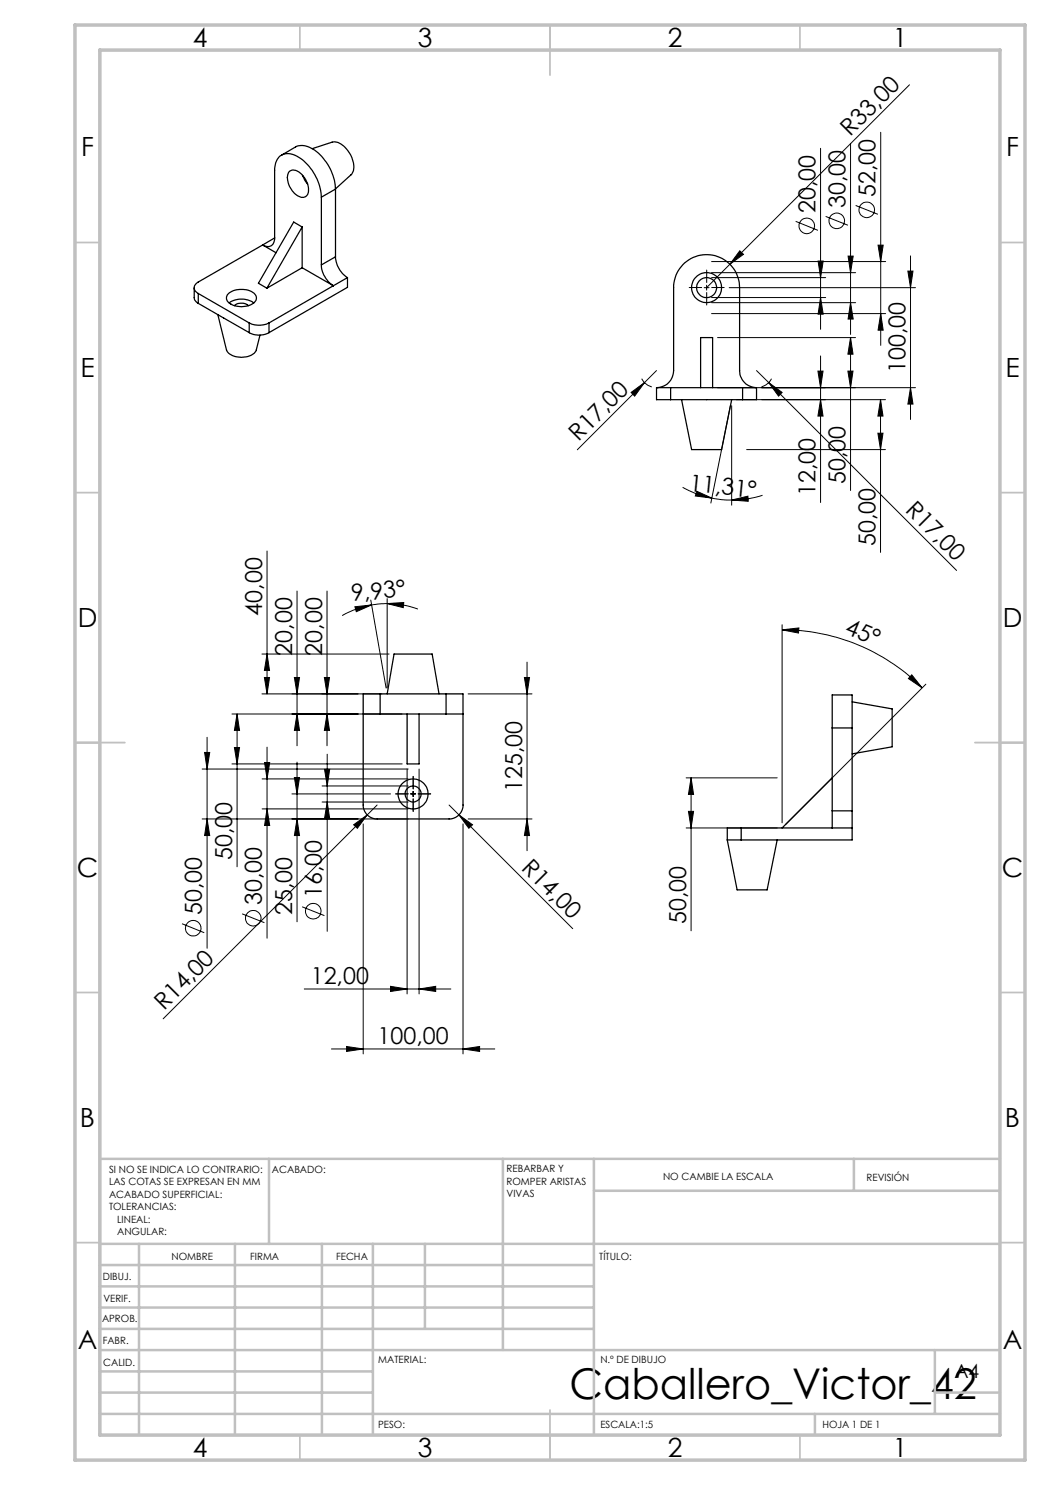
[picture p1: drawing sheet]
<svg xmlns="http://www.w3.org/2000/svg" width="210mm" height="297mm" viewBox="0 0 210 297" stroke-linecap="round" stroke-linejoin="round" font-family="sans-serif">
<g fill="none" stroke="#000" stroke-width=".2">
<path d="M181.9 17l-35.9 35.8M164.1 29.7v36.2M170.1 28.7v38.2M176.1 26.5v42.6M140.8 57.5h1M141.3 57v1M142.3 54.5h28.8M142.3 52.3h34.8M142.3 59.5h22.8M142.3 55.5h22.8M145.8 57.5h37.3M146 52.8l-4.7 4.7"/>
<path d="M148 50.2l.7 .7-2.7 1.9zM159.1 44.3l4.5 1.8M163.6 52.2h1l-.5 3.3zM164.1 59.5l.5 3.3h-1zM165.1 43.3l4.5 1.7M169.6 51.2h1l-.5 3.3zM171.1 41.1l4.5 1.8M175.6 49h1l-.5 3.3zM181.6 54.2h1l-.5 3.3zM182.1 51.2v32.7M126.2 78.5l2.7-2-2 2.7zM128.3 75.7a3.5 3.5 0 0 0 2.1 1.7"/>
<path d="M131.3 74.1l-15.8 15.9M142.3 60.5h28.8M142.3 62.7h34.8M143.5 77.5h39.6M143.5 67.5h27.6M147.3 79.9h29.8M151.3 74.1l2.4 2.4M153.7 76.5l37.6 37.6M153.7 76.5l2.7 2-.7 .7zM154.3 75.7a3.5 3.5 0 0 1-2 1.7M163.6 74.2h1l-.5 3.3zM164.1 71.2v29.3"/>
<path d="M164.1 79.9l.5 3.3h-1zM169.6 74.2h1l-.5 3.3zM170.1 67.5v30.6M170.1 67.5l.5 3.3h-1zM170.1 60.5l.5 3.3h-1zM176.1 79.9v30.6M176.1 79.9l.5 3.3h-1zM176.1 62.7l.5 3.3h-1zM182.1 77.5l.5 3.3h-1zM136.5 97.5a18.5 18.5 0 0 0 5.9 2.1M139.3 98.2l3.1 1.4-3.3-.4zM142.4 99.6l2 .3 1.9 .1"/>
<path d="M146.1 81.1l-3.9 19.5M146.3 81.1v19.9M149.3 89.9h27.8M152.5 99.1a19.5 19.5 0 0 1-6.2 .9M175.6 86.6h1l-.5 3.3zM53.4 110.2v28.6M59.4 118.2v31M65.4 118.2v31M77.4 119.7v17.9M146.3 100l3.3-.8v1.1zM52.4 138.8h24M52.4 130.8h25.4"/>
<path d="M52.9 135.5h1l-.5 3.3zM53.4 130.8l.5 3.3h-1zM58.9 135.5h1l-.5 3.3zM64.9 135.5h1l-.5 3.3zM71 121.4l3.3-.4-3 1.3zM74.2 120l3 17.6M74.3 121a19 19 0 0 0-5.9 2.1M77.4 120.7l3.4-.2-.2 1zM77.4 120.7l-3.1 .3M77.4 120.7a18.4 18.4 0 0 1 6.2 1.1M93.6 138.8h12.8M104.9 135.5h1l-.5 3.3z"/>
<path d="M105.4 132.4v37.7M156.4 126l3.4-.4-.1 1zM156.4 126a39.4 39.4 0 0 1 28 11.6M156.4 125v39.6M182.4 135l2 2.6-2.7-1.9zM185.2 136.8l-28.1 28.1M40.4 153.8h41.2M40.9 150.5h1l-.5 3.3zM41.4 147.5v42.1M46.4 142.8h34M46.4 152.8h34M46.9 149.5h1l-.5 3.3z"/>
<path d="M47.4 142.8v30.6M47.4 142.8l.5 3.3h-1zM52.4 155.8h29.2M52.9 152.5h1l-.5 3.3zM53.4 149.4v38.2M58.4 158.8h19.7M58.9 155.5h1l-.5 3.3zM59.4 152.4v32M59.4 142.8l.5 3.3h-1zM64.4 157.2h17.2M64.9 153.9h1l-.5 3.3zM65.4 142.8l.5 3.3h-1z"/>
<path d="M65.4 150.8v35.5M81.4 153.8v45M82.1 158.8h1M82.6 158.3v1M83.8 153.8v45M137.2 155.6h18.2M138.2 155.6v30.6M138.2 155.6l.5 3.3h-1zM40.4 163.8h41.2M41.4 163.8l.5 3.3h-1zM52.4 161.8h29.2M53.4 161.8l.5 3.3h-1z"/>
<path d="M59.4 163.8l.5 3.3h-1zM64.4 160.4h17.2M65.4 160.4l.5 3.3h-1zM70.7 165l2.7-2-1.9 2.7zM72.6 164.8v46M75.4 161l-42.8 42.8M89.8 161l24.7 24.7M91.8 163l2.7 2-.7 .7zM92.6 164.8v46M93.6 163.8h12.8M105.4 163.8l.5 3.3h-1zM137.2 165.6h18.2"/>
<path d="M137.7 162.3h1l-.5 3.3zM36.4 184.7l4.5 1.8M48.4 182.8l4.5 1.7M60.4 181.4l4.5 1.7M60.9 197.8h29.3M78.1 197.3l3.3 .5-3.3 .5zM83.8 197.8l3.3-.5v1zM66.3 209.8h32.7M69.3 209.3l3.3 .5-3.3 .5zM92.6 209.8l3.3-.5v1z"/>
<circle cx="161.4" cy="45.2" r="1.55"/>
<circle cx="167.3" cy="44.2" r="1.55"/>
<circle cx="173.4" cy="42" r="1.55"/>
<circle cx="38.6" cy="185.6" r="1.56"/>
<circle cx="50.7" cy="183.6" r="1.55"/>
<circle cx="62.6" cy="182.2" r="1.55"/>
</g>
<path d="M140.3 57.5h-2.5M141.3 56.5v-2.5M141.3 58.5v2.5M142.3 57.5h2.5M81.6 158.8h-2.5M82.6 157.8v-2.5M82.6 159.8v2.5M83.6 158.8h2.5" fill="none" stroke="#000" stroke-width=".2" stroke-dasharray="15.2 1.3 1.3 1.3"/>
<g fill="none" stroke="#c0c0c0" stroke-width=".35">
<path d="M60 5v5M110 5v10M160 5v5M15 48.5h5M200 48.5h5M15 98.5h5M200 98.5h5M15 148.5h10M195 148.5h10M15 198.5h5M200 198.5h5M15 248.5h5"/>
<path d="M200 248.5h5M60 287v5M110 282v10M160 287v5"/>
</g>
<g fill="none" stroke="#c0c0c0" stroke-width=".5">
<path d="M53.8 231.8v17M100.6 231.8v38.2M118.8 231.8v55.2M118.8 238.2h81.2M170.8 231.8v6.4M200 231.8h-180v55.2M20 248.8h180M20 257.3h98.8M20 253h98.8M27.8 248.8v38.2M47 248.8v38.2M64.4 248.8v38.2"/>
<path d="M74.6 248.8v38.2M85 248.8v17M20 265.8h98.8M20 261.5h98.8M20 278.5h54.6M20 274.3h54.6M20 270h180M187 278.5h13M187 270v12.8M20 282.8h180M163 282.8v4.2"/>
</g>
<path d="M15 5h190v287h-190zM20 10h180v277h-180z" fill="none" stroke="#c0c0c0" stroke-width=".7"/>
<g fill="#000">
<path d="M148 50.2l.7 .7-2.7 1.9z"/>
<path d="M181.6 54.2h1l-.5 3.3zM182.1 77.5l.5 3.3h-1zM176.1 79.9l.5 3.3h-1zM175.6 86.6h1l-.5 3.3zM104.9 135.5h1l-.5 3.3zM105.4 163.8l.5 3.3h-1zM58.9 155.5h1l-.5 3.3zM59.4 163.8l.5 3.3h-1zM58.9 135.5h1l-.5 3.3zM59.4 142.8l.5 3.3h-1zM47.4 142.8l.5 3.3h-1zM46.9 149.5h1l-.5 3.3zM40.9 150.5h1l-.5 3.3zM41.4 163.8l.5 3.3h-1zM64.9 153.9h1l-.5 3.3zM65.4 160.4l.5 3.3h-1z"/>
<path d="M126.2 78.5l.7 .7 2-2.7zM70.7 165l.8 .7 1.9-2.7z"/>
<path d="M153.7 76.5l2 2.7 .7-.7zM91.8 163l2 2.7 .7-.7z"/>
<path d="M164.1 79.9l.5 3.3h-1zM163.6 74.2h1l-.5 3.3zM169.6 74.2h1l-.5 3.3zM170.1 67.5l.5 3.3h-1zM170.1 60.5l.5 3.3h-1zM169.6 51.2h1l-.5 3.3zM176.1 62.7l.5 3.3h-1zM175.6 49h1l-.5 3.3zM164.1 59.5l.5 3.3h-1zM163.6 52.2h1l-.5 3.3zM53.4 161.8l.5 3.3h-1zM52.9 152.5h1l-.5 3.3zM65.4 142.8l.5 3.3h-1zM64.9 135.5h1l-.5 3.3zM137.7 162.3h1l-.5 3.3zM138.2 155.6l.5 3.3h-1z"/>
<path d="M146.3 100l3.3 .3v-1.1zM139.3 98.2l-.2 1 3.3 .4z"/>
<path d="M52.9 135.5h1l-.5 3.3zM53.4 130.8l.5 3.3h-1z"/>
<path d="M77.4 120.7l3.4-.2-.2 1zM71 121.4l3.3-.4-3 1.3z"/>
<path d="M182.4 135l2 2.6-2.7-1.9zM156.4 126l3.4-.4-.1 1z"/>
<path d="M78.1 197.3l3.3 .5-3.3 .5zM83.8 197.8l3.3-.5v1z"/>
<path d="M92.6 209.8l3.3-.5v1zM69.3 209.3l3.3 .5-3.3 .5z"/>
</g>
<g fill="none" stroke="#000" stroke-width=".25">
<path d="M56.3 31l2.8-1.6a4.2 4.2 0 0 1 4.6 1.2 10.5 10.5 0 0 1 3.4 7.2M57.8 34.4a1.82 1.82 0 0 1 2.7 .7 3.6 3.6 0 0 1 .9 4 1.54 1.54 0 0 1-2.3-.2 4 4 0 0 1-1.3-4.5zM60.5 35.1l.4 .9 .6 .8M62.4 29.7l4-1.3a3.5 3.5 0 0 1 3.5 2.1 4.1 4.1 0 0 1 .5 4.3l-3.3 3M64.3 39.4a9.7 9.7 0 0 0-6-8.6 2.56 2.56 0 0 0-3.3 2.5l-.1 14.3M64.3 39.4v13.6M67.1 37.8l-2.8 1.6M67.1 37.8v13.6M38.8 57.6l.1 2.2 .8 .9M39.7 58.7l10.1 5.9M39.7 58.7v2M45.6 58.8a4.2 4.2 0 0 1 5.5 .2 1.47 1.47 0 0 1-1.2 2.1 4.1 4.1 0 0 1-4.5-.9l-.1-.8z"/>
<path d="M52.5 49l-12.8 7.4a1.21 1.21 0 0 0-.9 1.2 1.21 1.21 0 0 0 .9 1.1M52.5 49l2.7 1.5M54.9 47.6a1.46 1.46 0 0 1-.7 1.6 1.46 1.46 0 0 1-1.7-.2M54.9 47.6l-2.4 1.4M60.4 53.5l6.3 3.6M60.4 45.4v8.1M60.4 45.4l-1.7-1-7 12.3 1.7 .9M60.4 53.5l-7 4.1M60.4 45.4l-7 12.2M64.3 53a5.4 5.4 0 0 0 2.4 4.1M66.7 57.1l-12.9 7.5M67.1 51.4a5.4 5.4 0 0 0 2.4 4.1"/>
<path d="M67.1 51.4l-2.8 1.6M69.5 55.5l-2.8 1.6M69.5 55.5v2l-15.7 9M39.7 60.7l10.1 5.8M43.6 62.9l1.7 7.1a3.5 3.5 0 0 0 4 1.4 2.47 2.47 0 0 0 2-1.4l.7-3M45.8 60.6a4.5 4.5 0 0 1 5 0M46.9 61.1a2.23 2.23 0 0 1 2.8 0M49.8 66.5a4.2 4.2 0 0 0 4 0M49.8 64.6a4.5 4.5 0 0 0 4 0M49.8 64.6v1.9M53.8 64.6v1.9M131.3 77.5v2.4h2.8"/>
<path d="M131.3 77.5h2.8M131.3 77.5a3.4 3.4 0 0 0 3.4-3.4v-16.6a6.6 6.6 0 0 1 6.6-6.6 6.6 6.6 0 0 1 6.6 6.6v16.6a3.4 3.4 0 0 0 3.4 3.4M134.1 77.5v2.4M134.1 79.9h14.4M134.1 77.5h14.4M136.3 79.9l2 10h6l2-10M140.1 77.5v-10h2.4v10M148.5 77.5h2.8M148.5 77.5v2.4M151.3 77.5v2.4h-2.8M76 138.8h13.2M76 138.8h-3.4v22.2a2.75 2.75 0 0 0 2.8 2.8h14.4a2.76 2.76 0 0 0 2.8-2.8v-22.2h-3.4"/>
<path d="M76 138.8v4M77.4 138.8l1.4-8h7.6l1.4 8M89.2 138.8v4M72.6 142.8h3.4M76 142.8h13.2M81.4 142.8v10h2.4v-10M89.2 142.8h3.4M166.4 145.6v-6.6h4v6.6M166.4 145.6h4M166.4 145.6v16.6M166.4 155.6l-10 10M170.4 140.4l8 1.4v7.6l-8 1.4"/>
<path d="M170.4 145.6v16.6M145.5 168h2.7M145.5 168l1.9 10h6l2-10M148.2 165.6h-2.7v2.4M148.2 165.6h22.2M148.2 165.6v2.4M166.4 162.2v3.4M166.4 162.2h4M170.4 162.2v3.4M170.4 165.6v2.4h-22.2"/>
<circle cx="141.3" cy="57.5" r="2"/>
<circle cx="141.3" cy="57.5" r="3"/>
<circle cx="82.6" cy="158.8" r="1.6"/>
<circle cx="82.6" cy="158.8" r="3"/>
</g>
<text font-size="8.5" x="113.9" y="279.7">Caballero_Victor_42</text>
<g font-size="5.3">
<text x="38.5" y="9.5">4</text>
<text x="83.5" y="9.5">3</text>
<text x="133.6" y="9.5">2</text>
<text x="178.6" y="9.5">1</text>
<text x="16.2" y="31.3">F</text>
<text x="201.2" y="31.3">F</text>
<text x="16.1" y="75.5">E</text>
<text x="201.1" y="75.5">E</text>
<text x="15.5" y="125.5">D</text>
<text x="200.5" y="125.5">D</text>
<text x="15.4" y="175.5">C</text>
<text x="200.4" y="175.5">C</text>
<text x="16" y="225.5">B</text>
<text x="201" y="225.5">B</text>
<text x="15.5" y="269.8">A</text>
<text x="200.5" y="269.8">A</text>
<text x="38.5" y="291.5">4</text>
<text x="83.5" y="291.5">3</text>
<text x="133.6" y="291.5">2</text>
<text x="178.6" y="291.5">1</text>
</g>
<g font-size="4.7">
<text x="170.1" y="27.4" transform="rotate(-45 170.1 27.4)">R33,00</text>
<text x="169.1" y="41.6" transform="rotate(-90 169.1 41.6)">30,00</text>
<text x="175.1" y="39.4" transform="rotate(-90 175.1 39.4)">52,00</text>
<text x="163.1" y="42.6" transform="rotate(-90 163.1 42.6)">20,00</text>
<text x="181.1" y="74.6" transform="rotate(-90 181.1 74.6)">100,00</text>
<text x="115.7" y="88.4" transform="rotate(-45 115.7 88.4)">R17,00</text>
<text x="137.7" y="98.2" transform="rotate(6 137.7 98.2)">11,31°</text>
<text x="163.1" y="99.2" transform="rotate(-90 163.1 99.2)">12,00</text>
<text x="169.1" y="96.8" transform="rotate(-90 169.1 96.8)">50,00</text>
<text x="180.9" y="102.2" transform="rotate(45 180.9 102.2)">R17,00</text>
<text x="175.1" y="109.2" transform="rotate(-90 175.1 109.2)">50,00</text>
<text x="52.4" y="123.1" transform="rotate(-90 52.4 123.1)">40,00</text>
<text x="70.4" y="120.2" transform="rotate(-5 70.4 120.2)">9,93°</text>
<text x="58.4" y="131.1" transform="rotate(-90 58.4 131.1)">20,00</text>
<text x="64.4" y="131.1" transform="rotate(-90 64.4 131.1)">20,00</text>
<text x="168.8" y="126.7" transform="rotate(23 168.8 126.7)">45°</text>
<text x="104.4" y="158.4" transform="rotate(-90 104.4 158.4)">125,00</text>
<text x="46.4" y="172.1" transform="rotate(-90 46.4 172.1)">50,00</text>
<text x="104.1" y="173.9" transform="rotate(45 104.1 173.9)">R14,00</text>
<text x="64.4" y="179.7" transform="rotate(-90 64.4 179.7)">16,00</text>
<text x="40.4" y="183.1" transform="rotate(-90 40.4 183.1)">50,00</text>
<text x="52.4" y="181.1" transform="rotate(-90 52.4 181.1)">30,00</text>
<text x="58.4" y="183.1" transform="rotate(-90 58.4 183.1)">25,00</text>
<text x="137.2" y="184.8" transform="rotate(-90 137.2 184.8)">50,00</text>
<text x="62.2" y="196.8">12,00</text>
<text x="32.9" y="202.1" transform="rotate(-45 32.9 202.1)">R14,00</text>
<text x="75.5" y="208.8">100,00</text>
</g>
<text font-size="3.9" x="190.9" y="275.5">A4</text>
<g font-size="2">
<text x="21.8" y="234.6">SI NO SE INDICA LO CONTRARIO:</text>
<text x="21.8" y="237.1">LAS COTAS SE EXPRESAN EN MM</text>
<text x="21.8" y="239.6">ACABADO SUPERFICIAL:</text>
<text x="54.4" y="234.6">ACABADO:</text>
<text x="101.3" y="234.5">REBARBAR Y</text>
<text x="101.3" y="237">ROMPER ARISTAS</text>
<text x="101.3" y="239.5">VIVAS</text>
<text x="132.6" y="236">NO CAMBIE LA ESCALA</text>
<text x="173.3" y="236.2">REVISIÓN</text>
<text x="21.8" y="242.1">TOLERANCIAS:</text>
<text x="23.4" y="244.6">LINEAL:</text>
<text x="23.4" y="247.1">ANGULAR:</text>
<text x="34.3" y="252">NOMBRE</text>
<text x="50" y="251.9">FIRMA</text>
<text x="67.2" y="251.9">FECHA</text>
<text x="119.9" y="251.9">TÍTULO:</text>
<text x="20.6" y="256.1">DIBUJ.</text>
<text x="20.7" y="260.3">VERIF.</text>
<text x="20.4" y="264.4">APROB.</text>
<text x="20.5" y="268.8">FABR.</text>
<text x="20.7" y="273.1">CALID.</text>
<text x="75.6" y="272.5">MATERIAL:</text>
<text x="120.1" y="272.5">N.º DE DIBUJO</text>
<text x="75.6" y="285.5">PESO:</text>
<text x="120.1" y="285.6">ESCALA:1:5</text>
<text x="164.5" y="285.6">HOJA 1 DE 1</text>
</g>
</svg>
